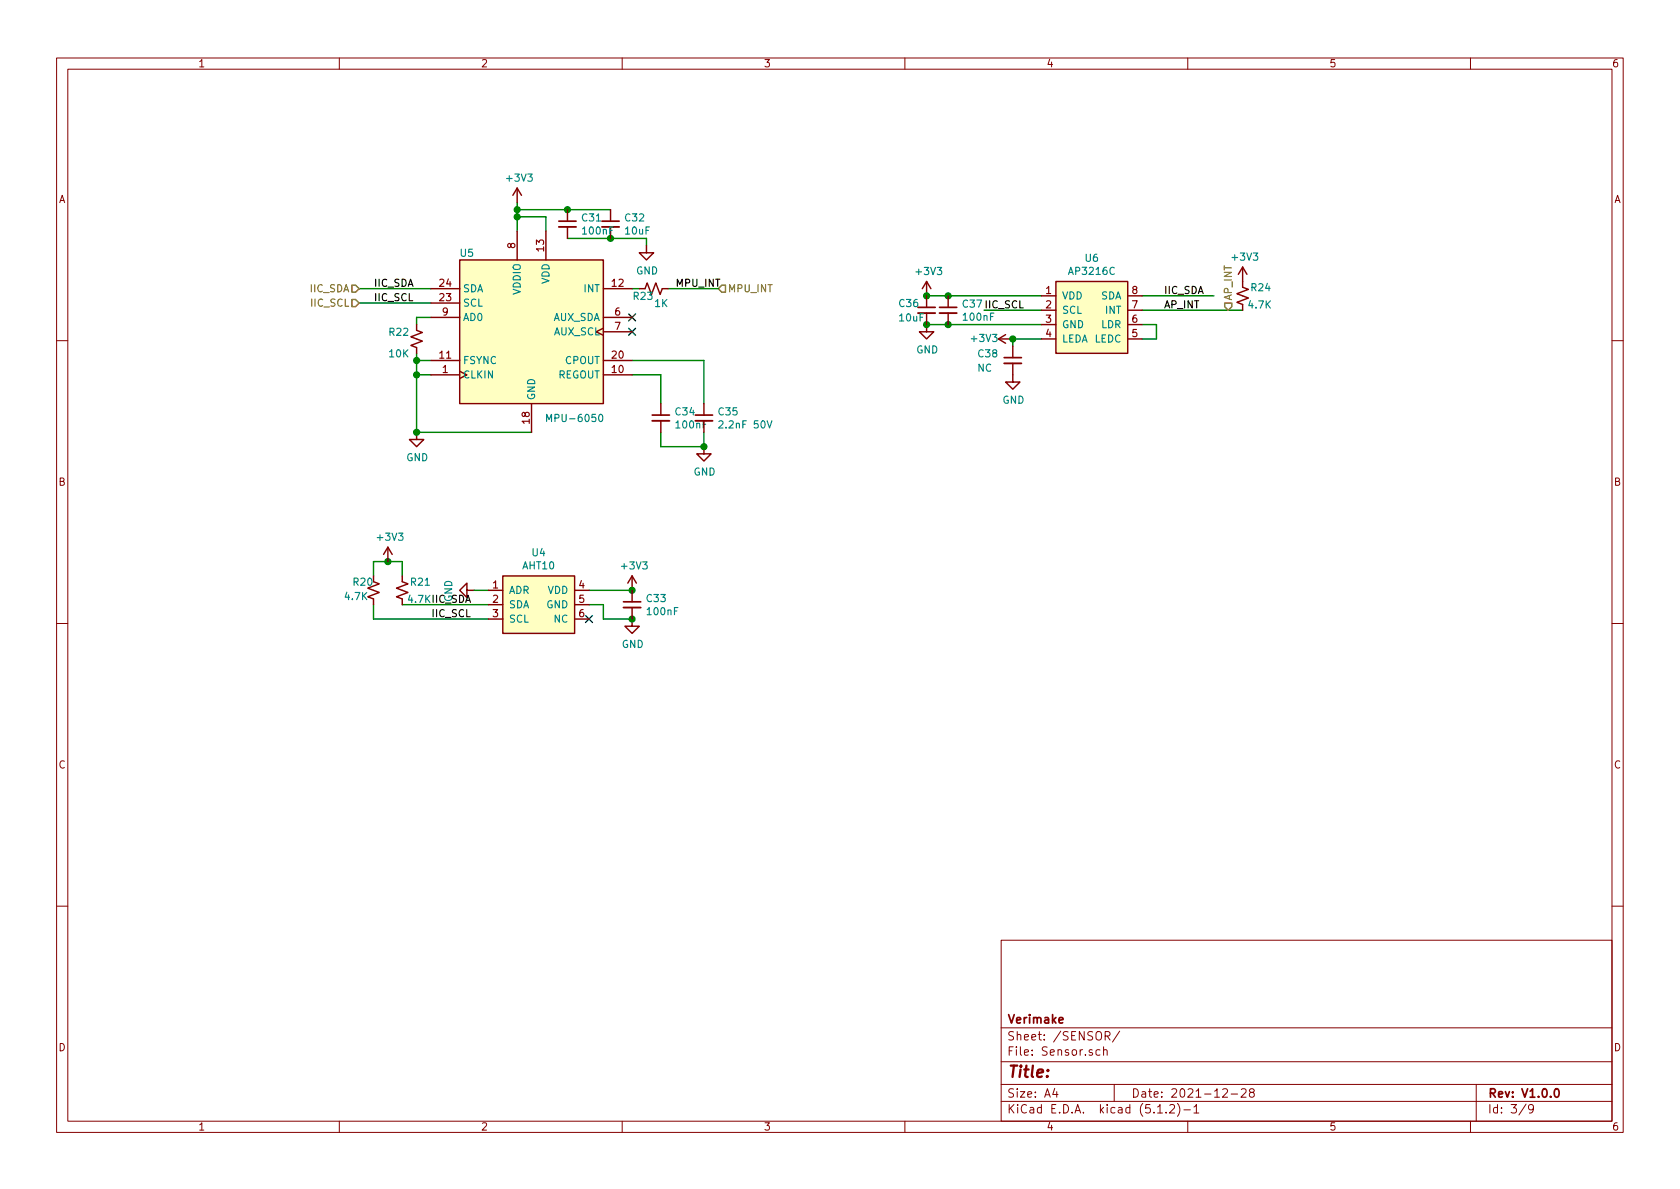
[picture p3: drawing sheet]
<svg xmlns="http://www.w3.org/2000/svg" width="297mm" height="210mm" viewBox="0 0 297 210" stroke-linecap="round" stroke-linejoin="round" font-family="sans-serif">
<g fill="none" stroke="#840000" stroke-width=".18">
<path d="M10 10.3h277v189.9h-277zM12 12.2h273v186.1h-273zM60 10.3v1.9M110 10.3v1.9M160 10.3v1.9M210 10.3v1.9M260 10.3v1.9M10 60.2h2M285 60.2h2M10 110.3h2M285 110.3h2M10 160.2h2"/>
<path d="M177 166.3h108v32h-108zM285 160.2h2M60 198.3v1.9M110 198.3v1.9M160 198.3v1.9M177 194.8h108M177 191.8h108M177 187.8h108M177 181.8h108M186.5 192.5l-.4 1h1M186.8 193v1M194.5 185.7l-.4-.1-.3 .3v.6l.3 .1 .4-.1"/>
<path d="M195.1 185.7l.2-.1 .4 .1 .1 .9M195.1 185.1v1.5M195.4 183.2l.7-.1 .2-.2-.1-.3-.2-.2h-.6v1.5M195.8 183.2l.5 .7M197 191.8v3M198 182.3l-1.3 2M204.7 196.8h.8M206.2 196.7v.1M206.8 195.5l.2-.2h.4l.2 .2 .1 .3-.1 .2-.8 .8h.9M208.2 195.1a1.71 1.71 0 0 1 0 2.3M209.3 196.3h1.2M210 198.3v1.9"/>
<path d="M211.1 195.8l.4-.5v1.5M211.1 196.8h.9M216.2 192.7l.2-.2h.4l.2 .5-.9 1h.9M217.7 193.5h1.1M219.5 192.7l.2-.2h.3l.3 .2v.3v.2l-.9 .8h.9M221.2 193.2l-.3-.3 .1-.2 .2-.2 .4 .1 .2 .2-.1 .2-.6 .2a.48 .48 0 0 0-.1 .7l.2 .1 .5-.1a.48 .48 0 0 0-.1-.7h-.1M260 198.3v1.9M261 191.8v6.5M269.8 195.2l-1.2 2M271.1 196l-.3 .3-.4-.1-.1-.2v-.4l.1-.2 .4-.1 .2 .2a1.19 1.19 0 0 1-.2 1.2l-.4 .1"/>
</g>
<path d="M98.8 39.1h3.1M106.4 39.1h3.1M162.3 54.4h3.1M166.1 54.4h3.1M115.3 73.4h3.1M122.9 73.4h3.1M177.5 63.2h3.1M110.2 106.4h3.1M187.2 180.4l.8-.1-.1-.3-.4-.1-.3 .2 .1 .7h.6M275 192.7l.2-.2a.81 .81 0 0 1 .6 .6 .81 .81 0 0 1-.3 .8l-.2 .1a.79 .79 0 0 1-.3-1.3z" fill="none" stroke="#840000" stroke-width=".3"/>
<g fill="none" stroke="#008400" stroke-width=".25">
<path d="M91.4 38.3h5.1v2.6M91.4 35.8v5.1M91.4 37.1h16.5M63.5 51h12.7M63.5 53.6h12.7M76.2 56.1h-2.5v1.3M100.3 42.2h14v1.2M111.8 51h1.2M118.1 51h8.9M163.8 52.3h20.3M163.8 57.4h20.3M174 54.9h10.1"/>
<path d="M184.1 59.9h-5v1.3M201.9 52.3h12.7M201.9 57.4h2.6v2.5h-2.6M201.9 54.9h17.8M73.7 62.5v13.9h20.3M73.7 66.3h2.5M73.7 63.7h2.5M111.8 66.3h5v5.1M111.8 63.7h12.7v7.7M116.8 76.4v2.6h7.7v-2.6M66 106.9v2.6h20.4M66 101.8v-2.5h5.1v2.5"/>
<path d="M71.1 106.9h15.3M83.8 104.4h2.6M104.1 106.9h2.6v2.6h5.1M104.1 104.4h7.7"/>
</g>
<g fill="none" stroke="#840000" stroke-width=".25">
<path d="M91.4 33.3l-.7 1.2M91.4 33.3v2.5M91.4 33.3l.8 1.2M100.3 37.1v2M107.9 37.1v2M73.7 57.4v1l1 .4-2.1 .8 2.1 .7-2.1 .8 1.1 .4v1M76.2 51h5.1M76.2 53.6h5.1M76.2 56.1h5.1M81.3 46h25.4v25.4h-25.4zM91.4 40.9v5.1M96.5 40.9v5.1"/>
<path d="M100.3 40.1v2.1M106.7 58l-1.3 .7 1.3 .6M106.7 51h5.1M106.7 56.1h5.1M106.7 58.7h5.1M107.9 40.1v2.1M113 51h1l.4-1 .8 2.1 .8-2.1 .7 2.1 .4-1.1h1M114.3 43.4v1.3h1.3l-1.3 1.3-1.3-1.3h1.3M163.8 55.4v3.3h1.3l-1.3 1.2-1.2-1.2h1.2M163.8 49.8l-.7 1.2M163.8 49.8v4.6M163.8 49.8l.8 1.2"/>
<path d="M167.6 52.3v2.1M167.6 55.4v2M176.5 59.9l1.3 .8M176.5 59.9h2.6M177.8 59.2l-1.3 .7M184.1 59.9h2.6M184.1 52.3h2.6M184.1 54.9h2.6M184.1 57.4h2.6M186.7 49.8h12.7v12.7h-12.7zM199.4 59.9h2.5M199.4 52.3h2.5"/>
<path d="M199.4 54.9h2.5M199.4 57.4h2.5M219.7 47.2v3.6l1 .4-2 .7 2 .8-2 .8 1 .3v1.1M219.7 47.2l-.8 1.3M219.7 47.2l.8 1.3M73.7 76.4v1.3h1.2l-1.2 1.3-1.3-1.3h1.3M76.2 66.3h5.1M76.2 63.7h5.1M94 71.4v5M106.7 66.3h5.1M106.7 63.7h5.1M116.8 71.4v2"/>
<path d="M116.8 74.4v2M124.5 79v1.3h1.2l-1.2 1.2-1.3-1.2h1.3M124.5 71.4v2M124.5 74.4v2M179.1 64.3v3.3h1.2l-1.2 1.2-1.3-1.2h1.3M179.1 61.2v2M68.6 96.8l-.8 1.2M68.6 96.8v2.5M68.6 96.8l.7 1.2M66 102.9l1.1 .3-2.1 .8 2.1 .8-2.1 .7 1 .4v1M71.1 101.8v1.1l1 .3-2 .8 2 .8-2 .7 1 .4v1M82.5 104.4v-1.3l-1.2 1.3 1.2 1.3v-1.3h1.3"/>
<path d="M86.4 104.4h2.5M86.4 106.9h2.5M86.4 109.5h2.5M88.9 101.8h12.7v10.2h-12.7zM101.6 104.4h2.5M101.6 106.9h2.5M101.6 109.5h2.5M111.8 107.4v3.3h1.2l-1.2 1.3-1.3-1.3h1.3M111.8 101.8l-.8 1.3M111.8 101.8v4.6M111.8 101.8l.7 1.3"/>
</g>
<g fill="#008400" stroke="#008400" stroke-width=".25">
<circle cx="73.7" cy="76.4" r=".51"/>
<circle cx="124.5" cy="79" r=".51"/>
<circle cx="73.7" cy="66.3" r=".51"/>
<circle cx="73.7" cy="63.7" r=".51"/>
<circle cx="91.4" cy="38.3" r=".51"/>
<circle cx="91.4" cy="37.1" r=".51"/>
<circle cx="100.3" cy="37.1" r=".51"/>
<circle cx="108" cy="42.2" r=".51"/>
<circle cx="68.6" cy="99.3" r=".51"/>
<circle cx="111.8" cy="109.5" r=".51"/>
<circle cx="111.8" cy="104.4" r=".51"/>
<circle cx="167.6" cy="52.3" r=".51"/>
<circle cx="167.6" cy="57.4" r=".51"/>
<circle cx="163.8" cy="57.4" r=".51"/>
<circle cx="163.8" cy="52.3" r=".51"/>
<circle cx="179.1" cy="59.9" r=".51"/>
</g>
<path d="M111.2 55.5l1.2 1.2M111.2 58.1l1.2 1.2M112.4 55.5l-1.2 1.2M112.4 58.1l-1.2 1.2M103.5 108.9l1.2 1.2M104.7 108.9l-1.2 1.2" fill="none" stroke="#000084" stroke-width=".25"/>
<path d="M62.2 50.4h.7l.6 .6-.6 .7h-.7zM62.2 53h.7l.6 .6-.6 .6h-.7zM127.6 50.4h.7v1.3h-.7l-.6-.7zM216.5 53.6h1.3v.6l-.6 .7-.7-.7z" fill="none" stroke="#848400" stroke-width=".25"/>
<g fill="#ffffc2" stroke="#ffffc2" stroke-width=".18">
<path d="M81.3 46h25.4v25.4h-25.4z"/>
<path d="M88.9 101.8h12.7v10.2h-12.7z"/>
<path d="M186.7 49.8h12.7v12.7h-12.7z"/>
</g>
<path d="M96.6 74.5v-1.2l.5 .9 .4-.9v1.2M106 73.4l.1-.1a.67 .67 0 0 1 .5 .6 .67 .67 0 0 1-.5 .6l-.3-.4zM127.1 74.5l.5-.1 .2 .1v.3v.2l-.7 .7h.7M135.6 74.4l.5 1.3 .4-1.3" fill="none" stroke="#008484" stroke-width=".2"/>
<path d="M98.8 40.1h3.1M106.4 40.1h3.1M162.3 55.4h3.1M166.1 55.4h3.1M115.3 74.4h3.1M122.9 74.4h3.1M177.5 64.3h3.1M110.2 107.4h3.1" fill="none" stroke="#840000" stroke-width=".33"/>
<text font-size="2.8" fill="#840000" x="178" y="190.5">Title:</text>
<g font-size="2.1" fill="#840000">
<text x="178" y="184">Sheet: /SENSOR/</text>
<text x="178" y="181">Verimake</text>
<text x="178" y="186.7">File: Sensor.sch</text>
<text x="178" y="196.9">KiCad E.D.A. kicad (5.1.2)-1</text>
<text x="178" y="194.1">Size: A4</text>
<text x="200" y="194.1">Date: 2021-12-28</text>
<text x="263" y="194.1">Rev: V1.0.0</text>
<text x="263" y="196.9">Id: 3/9</text>
</g>
<g font-size="1.8" fill="#840000">
<text x="35" y="11.9">1</text>
<text x="85" y="11.9">2</text>
<text x="135" y="11.9">3</text>
<text x="185" y="11.9">4</text>
<text x="235" y="11.9">5</text>
<text x="285" y="11.9">6</text>
<text x="10.4" y="35.9">A</text>
<text x="285.4" y="35.9">A</text>
<text x="91.1" y="43.9" transform="rotate(-90 91.1 43.9)">8</text>
<text x="96.2" y="44.4" transform="rotate(-90 96.2 44.4)">13</text>
<text x="77.8" y="53.3">23</text>
<text x="77.8" y="50.7">24</text>
<text x="108.3" y="50.7">12</text>
<text x="184.9" y="52">1</text>
<text x="200.2" y="52">8</text>
<text x="78.3" y="55.8">9</text>
<text x="108.7" y="55.8">6</text>
<text x="108.7" y="58.3">7</text>
<text x="184.9" y="54.5">2</text>
<text x="184.9" y="57.1">3</text>
<text x="184.9" y="59.6">4</text>
<text x="200.2" y="59.6">5</text>
<text x="200.2" y="57.1">6</text>
<text x="200.2" y="54.5">7</text>
<text x="77.8" y="63.4">11</text>
<text x="78.3" y="66">1</text>
<text x="108.3" y="66">10</text>
<text x="108.3" y="63.4">20</text>
<text x="93.6" y="74.9" transform="rotate(-90 93.6 74.9)">18</text>
<text x="10.4" y="85.9">B</text>
<text x="285.4" y="85.9">B</text>
<text x="87.1" y="104.1">1</text>
<text x="87.1" y="106.6">2</text>
<text x="102.4" y="104.1">4</text>
<text x="102.4" y="106.6">5</text>
<text x="87.1" y="109.1">3</text>
<text x="102.4" y="109.1">6</text>
<text x="10.4" y="135.9">C</text>
<text x="285.4" y="135.9">C</text>
<text x="10.4" y="185.9">D</text>
<text x="285.4" y="185.9">D</text>
<text x="35" y="199.9">1</text>
<text x="85" y="199.9">2</text>
<text x="135" y="199.9">3</text>
<text x="185" y="199.9">4</text>
<text x="235" y="199.9">5</text>
<text x="285" y="199.9">6</text>
</g>
<g font-size="1.8" fill="#008484">
<text x="89.7" y="32.1">+3V3</text>
<text x="103" y="39.2">C31</text>
<text x="103.1" y="41.5">100nF</text>
<text x="110.6" y="39.2">C32</text>
<text x="110.6" y="41.5">10uF</text>
<text x="81.4" y="45.4">U5</text>
<text x="191.9" y="46.3">U6</text>
<text x="218" y="46.1">+3V3</text>
<text x="81.8" y="51.7">SDA</text>
<text x="92.1" y="52.1" transform="rotate(-90 92.1 52.1)">VDDIO</text>
<text x="97.2" y="50.2" transform="rotate(-90 97.2 50.2)">VDD</text>
<text x="103.3" y="51.7">INT</text>
<text x="112.1" y="53">R23</text>
<text x="112.5" y="48.5">GND</text>
<text x="162.1" y="48.6">+3V3</text>
<text x="187.7" y="53">VDD</text>
<text x="189.2" y="48.6">AP3216C</text>
<text x="194.6" y="53">SDA</text>
<text x="221.3" y="51.5">R24</text>
<text x="68.9" y="59.4">R22</text>
<text x="81.8" y="54.2">SCL</text>
<text x="81.8" y="56.8">AD0</text>
<text x="97.7" y="56.8">AUX_SDA</text>
<text x="97.9" y="59.3">AUX_SCL</text>
<text x="115.8" y="54.3">1K</text>
<text x="159.1" y="54.3">C36</text>
<text x="159.1" y="56.8">10uF</text>
<text x="170.3" y="54.4">C37 IIC_SCL</text>
<text x="170.5" y="56.7">100nF</text>
<text x="187.7" y="55.5">SCL</text>
<text x="187.7" y="58">GND</text>
<text x="194.7" y="58">LDR</text>
<text x="195.5" y="55.5">INT</text>
<text x="220.9" y="54.6">4.7K</text>
<text x="68.9" y="63.2">10K</text>
<text x="81.8" y="64.4">FSYNC</text>
<text x="100" y="64.4">CPOUT</text>
<text x="162" y="62.5">GND</text>
<text x="171.9" y="60.5">+3V3</text>
<text x="172.8" y="65.7">NC</text>
<text x="173" y="63.2">C38</text>
<text x="187.7" y="60.6">LEDA LEDC</text>
<text x="81.8" y="66.9">CLKIN</text>
<text x="94.6" y="70.9" transform="rotate(-90 94.6 70.9)">GND</text>
<text x="98.6" y="66.9">REGOUT</text>
<text x="177.2" y="71.4">GND</text>
<text x="97.4" y="74.6">MPU-6050</text>
<text x="119.5" y="73.5">C34</text>
<text x="119.7" y="75.8">100nF</text>
<text x="127.1" y="73.5">C35</text>
<text x="127.6" y="75.8">2.2nF 50V</text>
<text x="71.8" y="81.6">GND</text>
<text x="122.6" y="84.1">GND</text>
<text x="66.9" y="95.6">+3V3</text>
<text x="92.5" y="100.7">AHT10</text>
<text x="94.1" y="98.4">U4</text>
<text x="110.1" y="100.7">+3V3</text>
<text x="61.1" y="106.1">4.7K</text>
<text x="62.5" y="103.6">R20</text>
<text x="72.3" y="106.6">4.7KIIC_SDA</text>
<text x="72.7" y="103.6">R21</text>
<text x="89.9" y="105">ADR</text>
<text x="89.9" y="107.6">SDA</text>
<text x="96.6" y="107.6">GND</text>
<text x="96.9" y="105">VDD</text>
<text x="114.4" y="106.5">C33</text>
<text x="89.9" y="110.1">SCL</text>
<text x="98" y="110.1">NC</text>
<text x="114.6" y="108.8">100nF</text>
<text x="109.9" y="114.6">GND</text>
</g>
<g font-size="1.8" fill="#848400">
<text x="54.9" y="51.7">IIC_SDA</text>
<text x="128.6" y="51.7">MPU_INT</text>
<text x="217.8" y="53.2" transform="rotate(-90 217.8 53.2)">AP_INT</text>
<text x="55.1" y="54.2">IIC_SCL</text>
</g>
<g font-size="1.8">
<text x="66" y="50.7">IIC_SDA</text>
<text x="66" y="53.3">IIC_SCL</text>
<text x="119.4" y="50.7">MPU_INT</text>
<text x="205.7" y="52">IIC_SDA</text>
<text x="205.7" y="54.5">AP_INT</text>
<text x="80" y="106.5" transform="rotate(-90 80 106.5)">GND</text>
<text x="76.2" y="109.1">IIC_SCL</text>
</g>
</svg>
